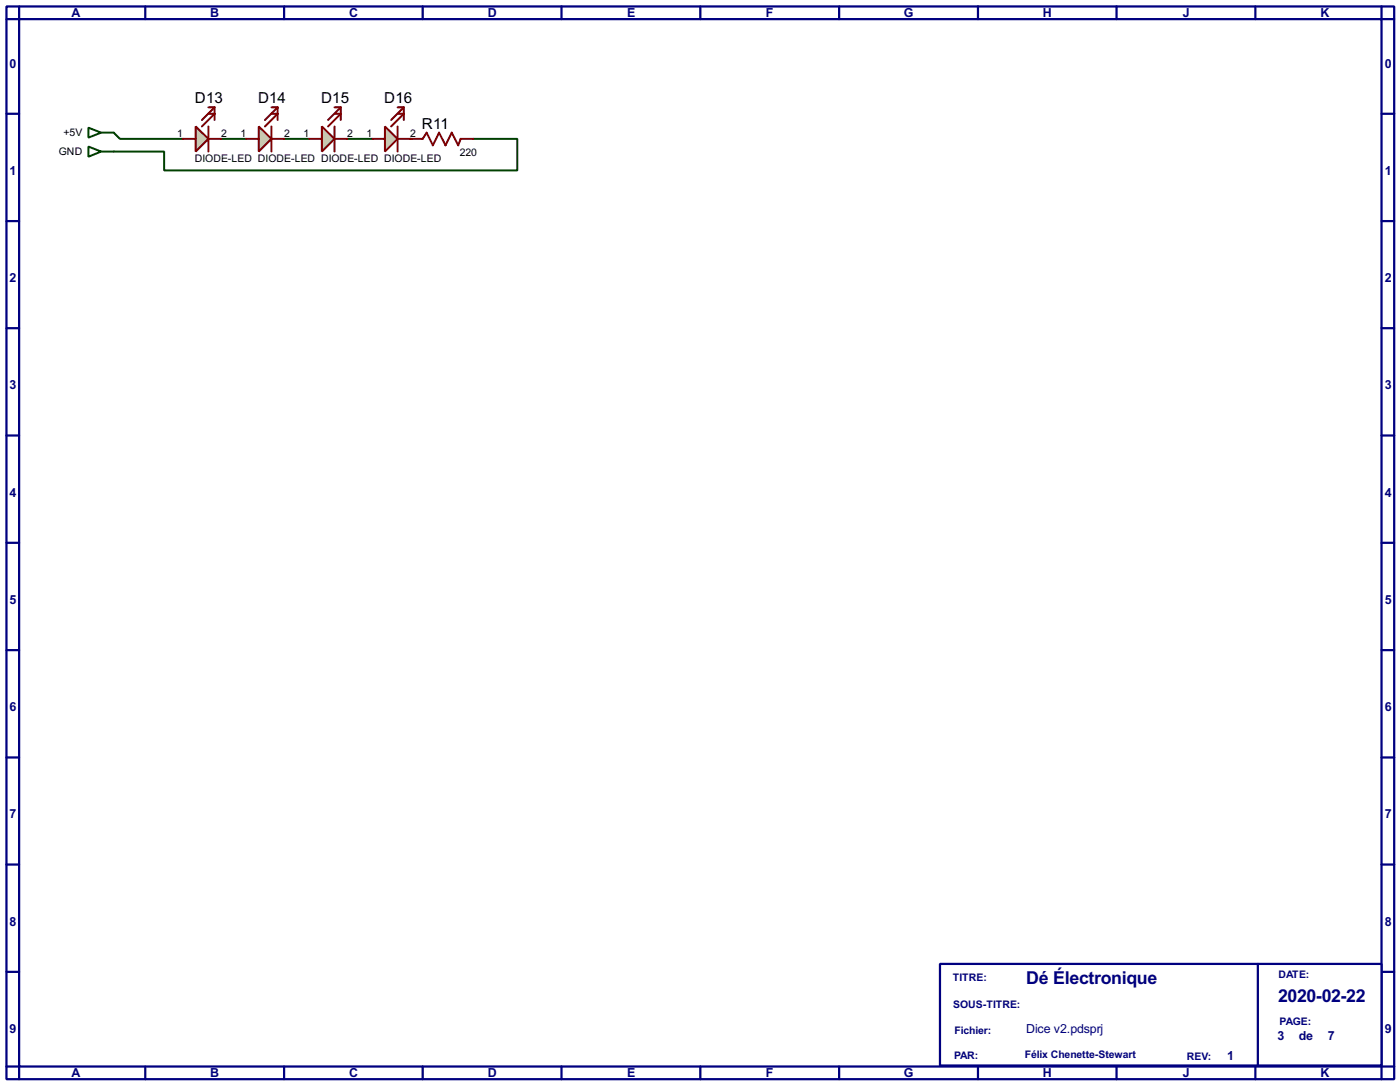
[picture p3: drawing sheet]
<svg xmlns="http://www.w3.org/2000/svg" width="282mm" height="218mm" viewBox="0 0 282 218" stroke-linecap="round" stroke-linejoin="round" font-family="sans-serif">
<g fill="none" stroke="#000080" stroke-width=".45">
<path d="M1.3 1.3h279.4v215.9h-279.4zM3.9 3.9h274.3v210.8h-274.3zM3.9 1.3v2.6h-2.6M29.3 1.3v2.6M57.2 1.3v2.6M85.1 1.3v2.6M113.1 1.3v2.6M141 1.3v2.6M169 1.3v2.6M196.9 1.3v2.6M224.8 1.3v2.6M252.8 1.3v2.6"/>
<path d="M278.2 1.3v2.6h2.5M1.3 22.9h2.6M278.2 22.9h2.5M1.3 44.5h2.6M278.2 44.5h2.5M1.3 66.1h2.6M278.2 66.1h2.5M1.3 87.7h2.6M278.2 87.7h2.5M1.3 109.3h2.6M278.2 109.3h2.5M1.3 130.9h2.6"/>
<path d="M278.2 130.9h2.5M1.3 152.5h2.6M278.2 152.5h2.5M1.3 174h2.6M278.2 174h2.5M1.3 195.6h2.6M278.2 195.6h2.5M1.3 214.7h2.6v2.5M29.3 214.7v2.5M57.2 214.7v2.5M85.1 214.7v2.5M113.1 214.7v2.5"/>
<path d="M141 214.7v2.5M169 214.7v2.5M196.9 214.7v2.5M224.8 214.7v2.5M252.8 214.7v2.5M280.7 214.7h-2.5v2.5"/>
</g>
<path d="M189.3 194h88.9v20.5h-88.9z" fill="#fff" stroke="#000080" stroke-width=".45"/>
<path d="M253.3 194v20.5" fill="none" stroke="#000080" stroke-width=".45"/>
<path d="M44.5 28h5.1M57.2 28h5.1M69.9 28h5.1" fill="none" stroke="#004000" stroke-width=".4"/>
<circle cx="82.6" cy="28" r=".2" fill="#004000"/>
<path d="M22.9 26.7l1.3 1.3h12.7M95.3 28h8.9v6.3h-71.1v-3.8h-10.2" fill="none" stroke="#004000" stroke-width=".4"/>
<path d="M39.4 25.5l2.6 2.5-2.6 2.5z" fill="#c8c8aa" stroke="#800000" stroke-width=".4"/>
<path d="M36.9 28h2.5M42 25.5v5M42 22.9h1.2l-2.5 2.6M42 21.6h1.2M42 28h2.5M43.2 21.6l-2.5 2.6M43.2 21.6v2.6" fill="none" stroke="#800000" stroke-width=".4"/>
<path d="M52.1 25.5l2.6 2.5-2.6 2.5z" fill="#c8c8aa" stroke="#800000" stroke-width=".4"/>
<path d="M49.6 28h2.5M54.7 25.5v5M54.7 22.9h1.2l-2.5 2.6M54.7 21.6h1.2M54.7 28h2.5M55.9 21.6l-2.5 2.6M55.9 21.6v2.6" fill="none" stroke="#800000" stroke-width=".4"/>
<path d="M64.8 25.5l2.6 2.5-2.6 2.5z" fill="#c8c8aa" stroke="#800000" stroke-width=".4"/>
<path d="M62.3 28h2.5M67.4 25.5v5M67.4 22.9h1.2l-2.5 2.6M67.4 21.6h1.2M67.4 28h2.5M68.6 21.6l-2.5 2.6M68.6 21.6v2.6M82.6 28h2.5l.8-1.3 1.3 2.6 1.2-2.6 1.3 2.6 1.3-2.6 1.3 2.6 .5-1.3h2.5" fill="none" stroke="#800000" stroke-width=".4"/>
<path d="M77.5 25.5l2.6 2.5-2.6 2.5z" fill="#c8c8aa" stroke="#800000" stroke-width=".4"/>
<path d="M75 28h2.5M80.1 25.5v5M80.1 22.9h1.2l-2.5 2.6M80.1 21.6h1.2M80.1 28h2.5M81.3 21.6l-2.5 2.6M81.3 21.6v2.6" fill="none" stroke="#800000" stroke-width=".4"/>
<path d="M17.8 25.7l2.6 1-2.6 1zM17.8 29.5l2.6 1-2.6 1.1zM20.4 26.7h2.5M20.4 30.5h2.5" fill="none" stroke="#004000" stroke-width=".4"/>
<g font-size="4" fill="#000080">
<text x="206.6" y="198">Dé Électronique</text>
<text x="257.4" y="201.7">2020-02-22</text>
</g>
<g font-size="3.4">
<text x="39.3" y="20.8">D13</text>
<text x="52" y="20.8">D14</text>
<text x="64.7" y="20.8">D15</text>
<text x="77.4" y="20.8">D16</text>
<text x="85" y="25.9">R11</text>
</g>
<g font-size="2.8" fill="#000080">
<text x="14.4" y="3.4">A</text>
<text x="42.3" y="3.4">B</text>
<text x="70.3" y="3.4">C</text>
<text x="98.2" y="3.4">D</text>
<text x="126.2" y="3.4">E</text>
<text x="154.2" y="3.4">F</text>
<text x="181.9" y="3.4">G</text>
<text x="210" y="3.4">H</text>
<text x="238.1" y="3.4">J</text>
<text x="265.9" y="3.4">K</text>
<text x="1.9" y="13.6">0</text>
<text x="278.8" y="13.6">0</text>
<text x="1.9" y="35.2">1</text>
<text x="278.8" y="35.2">1</text>
<text x="1.9" y="56.8">2</text>
<text x="278.8" y="56.8">2</text>
<text x="1.9" y="78.3">3</text>
<text x="278.8" y="78.3">3</text>
<text x="1.9" y="100">4</text>
<text x="278.8" y="100">4</text>
<text x="1.9" y="121.6">5</text>
<text x="278.8" y="121.6">5</text>
<text x="1.9" y="143.1">6</text>
<text x="278.8" y="143.1">6</text>
<text x="1.9" y="164.7">7</text>
<text x="278.8" y="164.7">7</text>
<text x="1.9" y="186.3">8</text>
<text x="278.8" y="186.3">8</text>
<text x="1.9" y="207.9">9</text>
<text x="206.6" y="208">Dice v2.pdsprj</text>
<text x="257.2" y="209.4">3</text>
<text x="261.5" y="209.4">de</text>
<text x="267.4" y="209.4">7</text>
<text x="278.8" y="207.9">9</text>
<text x="247.1" y="213.4">1</text>
<text x="14.4" y="216.8">A</text>
<text x="42.3" y="216.8">B</text>
<text x="70.3" y="216.8">C</text>
<text x="98.2" y="216.8">D</text>
<text x="126.2" y="216.8">E</text>
<text x="154.2" y="216.8">F</text>
<text x="181.9" y="216.8">G</text>
<text x="210" y="216.8">H</text>
<text x="238.1" y="216.8">J</text>
<text x="265.9" y="216.8">K</text>
</g>
<g font-size="2.4">
<text x="12.8" y="27.4">+5V</text>
<text x="35.7" y="27.5">1</text>
<text x="44.5" y="27.5">2</text>
<text x="48.4" y="27.5">1</text>
<text x="57.2" y="27.5">2</text>
<text x="61.1" y="27.5">1</text>
<text x="69.9" y="27.5">2</text>
<text x="73.8" y="27.5">1</text>
<text x="82.6" y="27.5">2</text>
<text x="11.8" y="31.2">GND</text>
<text x="39.2" y="32.6">DIODE-LED DIODE-LED DIODE-LED DIODE-LED</text>
<text x="92.6" y="31.4">220</text>
</g>
<g font-size="2.4" fill="#000080">
<text x="191.8" y="197.5">TITRE:</text>
<text x="257.4" y="196.9">DATE:</text>
<text x="191.9" y="202.8">SOUS-TITRE:</text>
<text x="192.2" y="208.2">Fichier:</text>
<text x="257.6" y="206.3">PAGE:</text>
<text x="192.1" y="213.2">PAR:</text>
<text x="206.3" y="213">Félix Chenette-Stewart</text>
<text x="238.9" y="213.3">REV:</text>
</g>
</svg>
